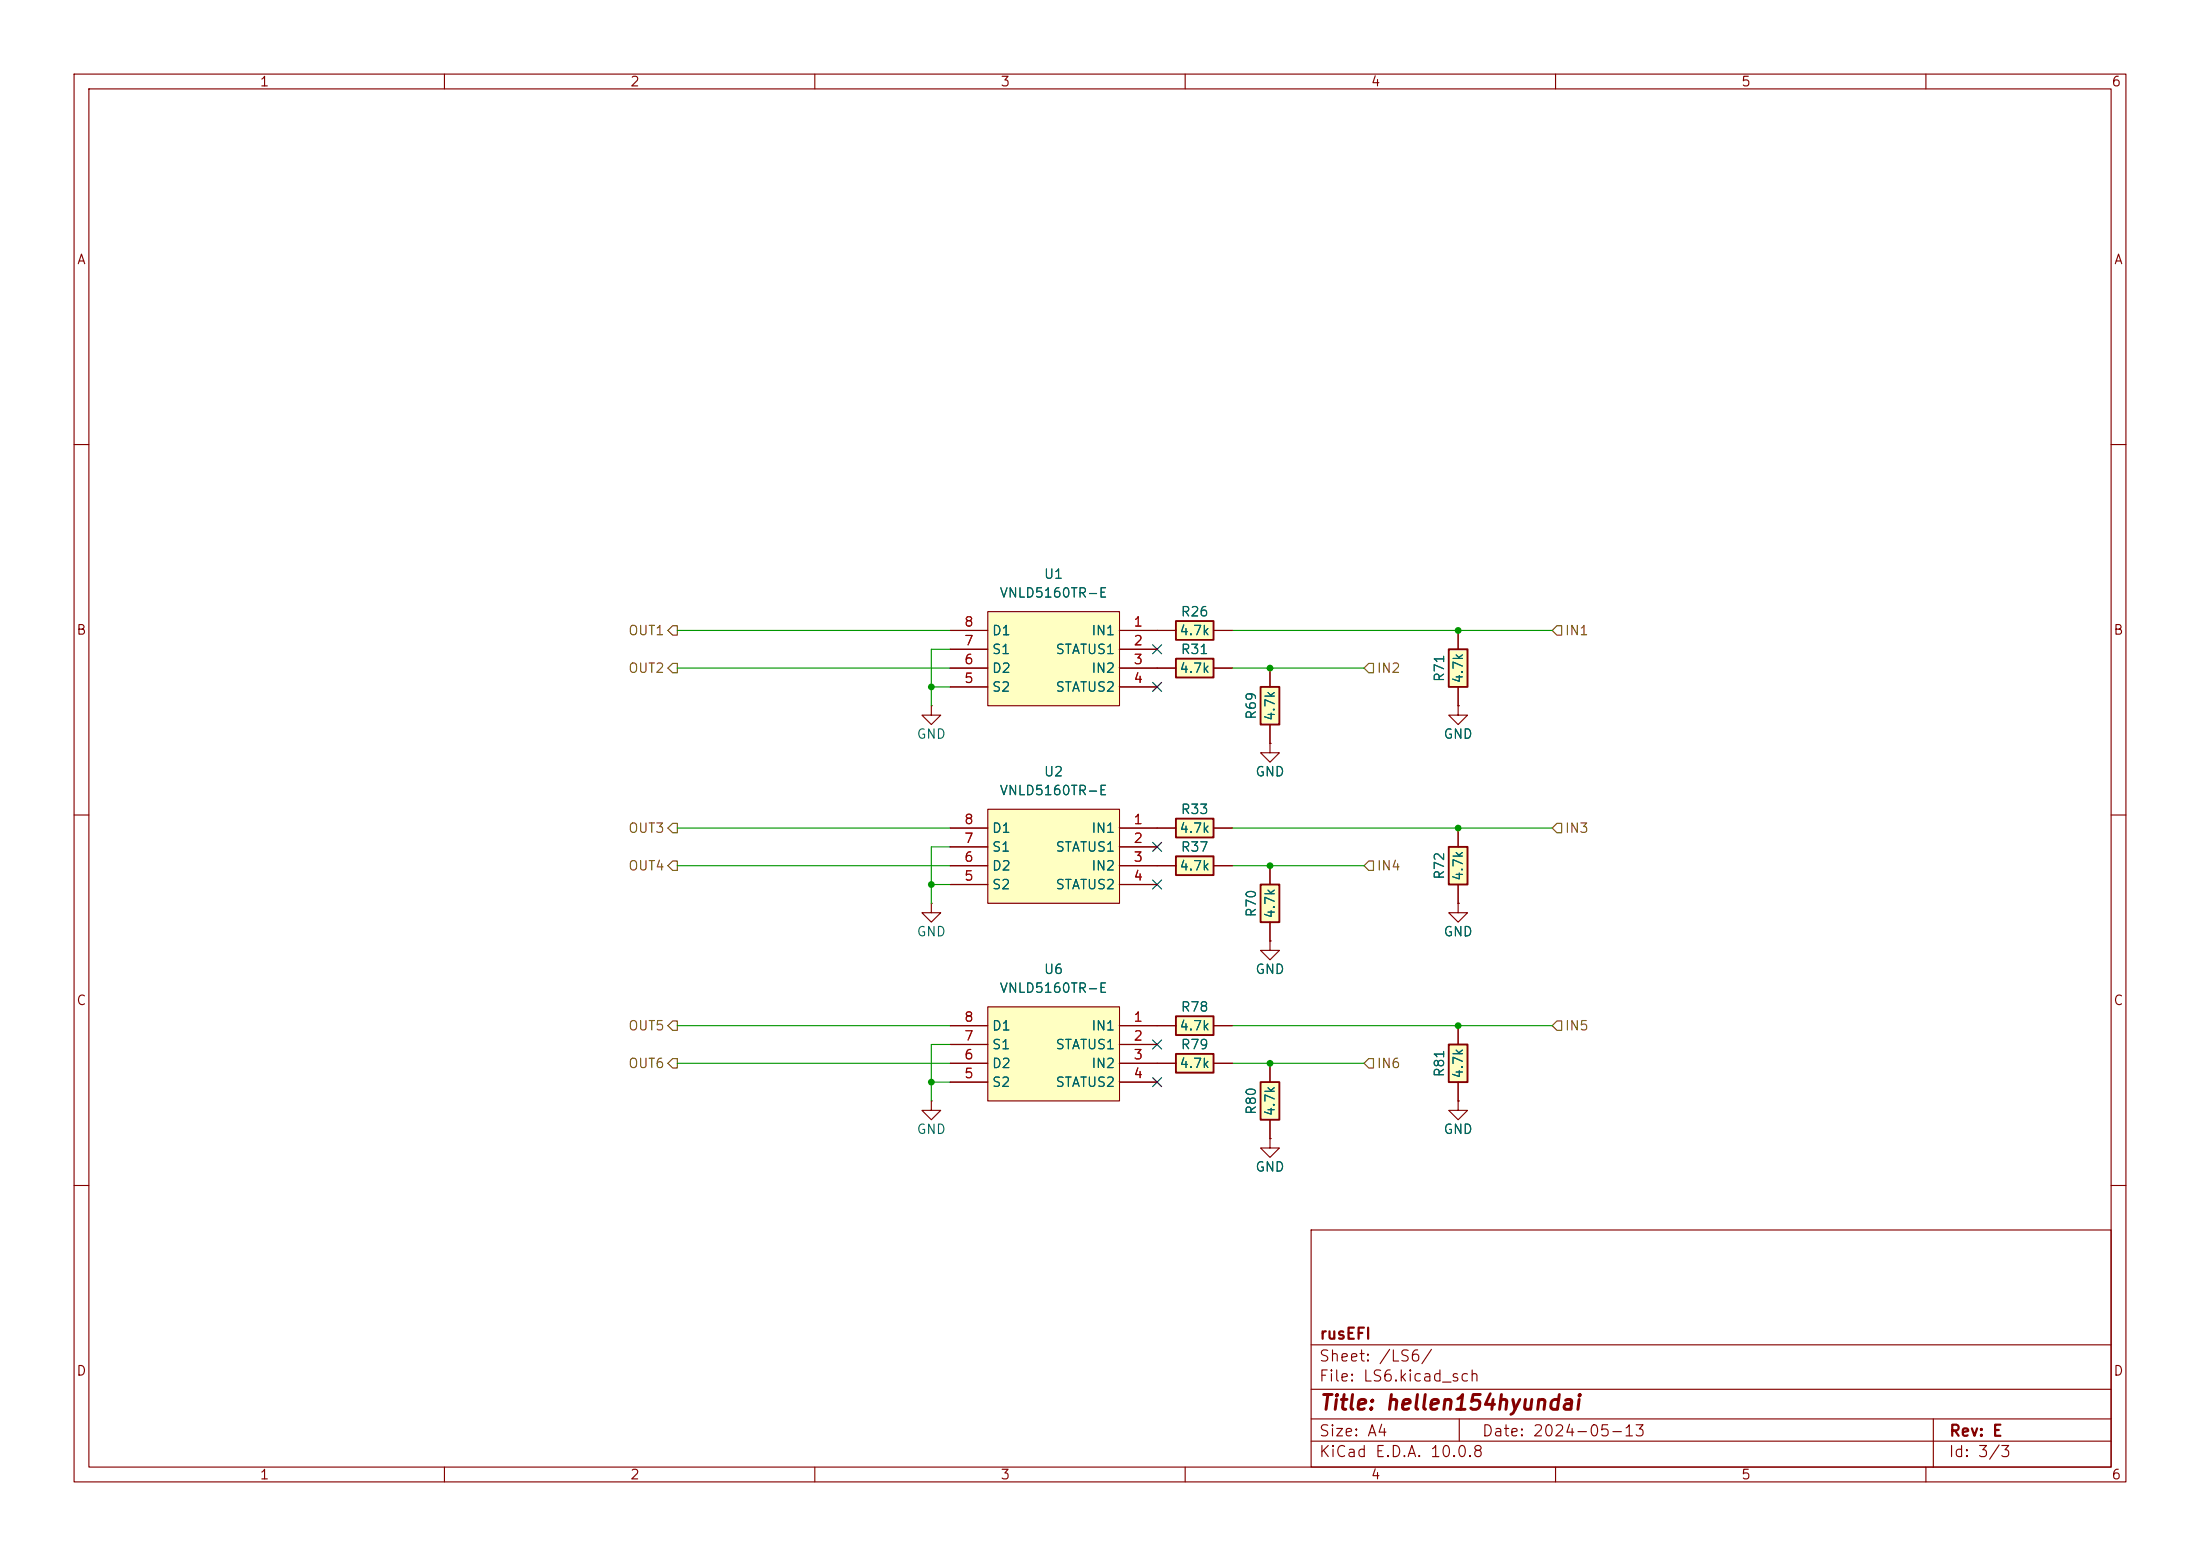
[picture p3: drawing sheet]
<svg xmlns="http://www.w3.org/2000/svg" width="297mm" height="210mm" viewBox="0 0 297 210" stroke-linecap="round" stroke-linejoin="round" font-family="sans-serif">
<g fill="none" stroke="#840000" stroke-width=".15">
<path d="M10 10h277v190h-277zM12 12h273v186h-273zM60 10v2M110 10v2M160 10v2M210 10v2M260 10v2M10 60h2M285 60h2M10 110h2M171.4 100.3v1.3h-1.2l1.2 1.3 1.3-1.3h-1.3M171.4 100.3h.1"/>
<path d="M285 110h2M171.4 153.7v1.2h-1.2l1.2 1.3 1.3-1.3h-1.3M171.4 153.7h.1M10 160h2M177 166h108v32h-108zM285 160h2M60 198v2M110 198v2M160 198v2M177 194.5h108M177 191.5h108M177 187.5h108"/>
<path d="M177 181.5h108M197 191.5v3M210 198v2M260 198v2M261 191.5v6.5"/>
</g>
<path d="M170.2 146.1h2.5v5h-2.5z" fill="#ffffc2"/>
<path d="M170.2 146.1h2.5v5h-2.5z" fill="none" stroke="#840000" stroke-width=".25"/>
<path d="M171.4 143.5v2.6M171.4 151.1v2.6" fill="none" stroke="#840000" stroke-width=".15"/>
<path d="M158.7 142.2h5.1v2.6h-5.1z" fill="#ffffc2"/>
<path d="M158.7 142.2h5.1v2.6h-5.1z" fill="none" stroke="#840000" stroke-width=".25"/>
<path d="M156.2 143.5h2.5M163.8 143.5h2.6M196.8 148.6v1.3h-1.2l1.2 1.2 1.3-1.2h-1.3M196.8 148.6h.1" fill="none" stroke="#840000" stroke-width=".15"/>
<path d="M195.6 141h2.5v5.1h-2.5z" fill="#ffffc2"/>
<path d="M195.6 141h2.5v5.1h-2.5z" fill="none" stroke="#840000" stroke-width=".25"/>
<path d="M196.8 138.4v2.6M196.8 146.1v2.5" fill="none" stroke="#840000" stroke-width=".15"/>
<path d="M158.7 83.8h5.1v2.6h-5.1z" fill="#ffffc2"/>
<path d="M158.7 83.8h5.1v2.6h-5.1z" fill="none" stroke="#840000" stroke-width=".25"/>
<path d="M156.2 85.1h2.5M163.8 85.1h2.6" fill="none" stroke="#840000" stroke-width=".15"/>
<path d="M158.7 88.9h5.1v2.5h-5.1z" fill="#ffffc2"/>
<path d="M158.7 88.9h5.1v2.5h-5.1z" fill="none" stroke="#840000" stroke-width=".25"/>
<path d="M156.2 90.2h2.5M163.8 90.2h2.6" fill="none" stroke="#840000" stroke-width=".15"/>
<path d="M195.6 87.6h2.5v5.1h-2.5z" fill="#ffffc2"/>
<path d="M195.6 87.6h2.5v5.1h-2.5z" fill="none" stroke="#840000" stroke-width=".25"/>
<path d="M196.8 85.1v2.5M196.8 92.7v2.6" fill="none" stroke="#840000" stroke-width=".15"/>
<path d="M170.2 92.7h2.5v5.1h-2.5z" fill="#ffffc2"/>
<path d="M170.2 92.7h2.5v5.1h-2.5z" fill="none" stroke="#840000" stroke-width=".25"/>
<path d="M125.7 95.3v1.2h-1.2l1.2 1.3 1.3-1.3h-1.3M125.7 95.3h.1M171.4 90.2v2.5M171.4 97.8v2.5M196.8 95.3v1.2h-1.2l1.2 1.3 1.3-1.3h-1.3M196.8 95.3h.1" fill="none" stroke="#840000" stroke-width=".15"/>
<path d="M133.3 135.9h17.8v12.7h-17.8z" fill="#ffffc2"/>
<path d="M128.3 138.4h5M133.3 135.9h17.8v12.7h-17.8zM151.1 138.4h5.1M125.7 148.6v1.3h-1.2l1.2 1.2 1.3-1.2h-1.3M125.7 148.6h.1M128.3 141h5M128.3 143.5h5M128.3 146.1h5M151.1 141h5.1M151.1 143.5h5.1M151.1 146.1h5.1" fill="none" stroke="#840000" stroke-width=".15"/>
<path d="M133.3 82.6h17.8v12.7h-17.8z" fill="#ffffc2"/>
<path d="M128.3 85.1h5M128.3 87.6h5M128.3 90.2h5M128.3 92.7h5M133.3 82.6h17.8v12.7h-17.8zM151.1 85.1h5.1M151.1 87.6h5.1M151.1 90.2h5.1M151.1 92.7h5.1" fill="none" stroke="#840000" stroke-width=".15"/>
<path d="M133.3 109.2h17.8v12.7h-17.8z" fill="#ffffc2"/>
<g fill="none" stroke="#840000" stroke-width=".15">
<path d="M128.3 111.8h5M128.3 114.3h5M128.3 116.8h5M128.3 119.4h5M133.3 109.2h17.8v12.7h-17.8zM151.1 111.8h5.1M151.1 114.3h5.1M151.1 116.8h5.1M151.1 119.4h5.1M125.7 121.9v1.3h-1.2l1.2 1.3 1.3-1.3h-1.3M125.7 121.9h.1M196.8 121.9v1.3h-1.2l1.2 1.3 1.3-1.3h-1.3"/>
<path d="M196.8 121.9h.1"/>
</g>
<path d="M158.7 110.5h5.1v2.5h-5.1z" fill="#ffffc2"/>
<path d="M158.7 110.5h5.1v2.5h-5.1z" fill="none" stroke="#840000" stroke-width=".25"/>
<path d="M156.2 111.8h2.5M163.8 111.8h2.6" fill="none" stroke="#840000" stroke-width=".15"/>
<path d="M158.7 115.6h5.1v2.5h-5.1z" fill="#ffffc2"/>
<path d="M158.7 115.6h5.1v2.5h-5.1z" fill="none" stroke="#840000" stroke-width=".25"/>
<path d="M156.2 116.8h2.5M163.8 116.8h2.6" fill="none" stroke="#840000" stroke-width=".15"/>
<path d="M158.7 137.2h5.1v2.5h-5.1z" fill="#ffffc2"/>
<path d="M158.7 137.2h5.1v2.5h-5.1z" fill="none" stroke="#840000" stroke-width=".25"/>
<path d="M156.2 138.4h2.5M163.8 138.4h2.6M171.4 127v1.3h-1.2l1.2 1.2 1.3-1.2h-1.3M171.4 127h.1" fill="none" stroke="#840000" stroke-width=".15"/>
<path d="M195.6 114.3h2.5v5.1h-2.5z" fill="#ffffc2"/>
<path d="M195.6 114.3h2.5v5.1h-2.5z" fill="none" stroke="#840000" stroke-width=".25"/>
<path d="M196.8 111.8v2.5M196.8 119.4v2.5" fill="none" stroke="#840000" stroke-width=".15"/>
<path d="M170.2 119.4h2.5v5.1h-2.5z" fill="#ffffc2"/>
<path d="M170.2 119.4h2.5v5.1h-2.5z" fill="none" stroke="#840000" stroke-width=".25"/>
<g fill="none" stroke="#840000" stroke-width=".15">
<path d="M128.3 85.1h5M128.3 90.2h5M128.3 87.6h5M128.3 92.7h5M151.1 85.1h7.6M151.1 90.2h7.6M151.1 87.6h5.1M151.1 92.7h5.1M163.8 85.1h2.6M163.8 90.2h2.6M171.4 90.2v2.5M171.4 97.8v2.5"/>
<path d="M196.8 95.3h.1M196.8 85.1v2.5M196.8 92.7v2.6M128.3 116.8h5M128.3 111.8h5M128.3 114.3h5M128.3 119.4h5M151.1 116.8h7.6M151.1 111.8h7.6M151.1 114.3h5.1M151.1 119.4h5.1M163.8 116.8h2.6"/>
<path d="M163.8 111.8h2.6M171.4 100.3h.1M171.4 116.8v2.6M196.8 111.8v2.5M196.8 119.4v2.5M128.3 138.4h5M151.1 138.4h7.6M163.8 138.4h2.6M171.4 127h.1M171.4 124.5v2.5M196.8 121.9h.1M196.8 138.4v2.6"/>
<path d="M128.3 143.5h5M128.3 141h5M128.3 146.1h5M151.1 143.5h7.6M151.1 141h5.1M151.1 146.1h5.1M163.8 143.5h2.6M171.4 153.7h.1M171.4 143.5v2.6M171.4 151.1v2.6M196.8 148.6h.1M196.8 146.1v2.5"/>
</g>
<path d="M90.8 84.5h.6v1.2h-.6l-.6-.6zM90.8 89.5h.6v1.3h-.6l-.6-.6zM184.8 89.5h.6v1.3h-.6l-.7-.6zM210.2 84.5h.6v1.2h-.6l-.7-.6zM90.2 116.8l.6-.6h.6v1.3h-.6zM90.8 111.1h.6v1.3h-.6l-.6-.6zM184.8 116.2h.6v1.3h-.6l-.7-.7zM210.2 111.1h.6v1.3h-.6l-.7-.6zM90.8 137.8h.6v1.3h-.6l-.6-.7zM210.2 137.8h.6v1.3h-.6l-.7-.7zM90.8 142.9h.6v1.2h-.6l-.6-.6zM184.8 142.9h.6v1.2h-.6l-.7-.6z" fill="none" stroke="#725600" stroke-width=".15"/>
<g fill="none" stroke="#009600" stroke-width=".15">
<path d="M91.4 90.2h36.9M91.4 85.1h36.9M125.7 92.7h2.6M128.3 87.6h-2.6v7.7M166.4 90.2h17.7M166.4 85.1h43.1M91.4 111.8h36.9M91.4 116.8h36.9M125.7 119.4h2.6M128.3 114.3h-2.6v7.6M166.4 111.8h43.1M166.4 116.8h17.7"/>
<path d="M91.4 138.4h36.9M166.4 138.4h43.1M91.4 143.5h36.9M125.7 146.1h2.6M128.3 141h-2.6v7.6M166.4 143.5h17.7"/>
</g>
<path d="M155.6 92.1l1.2 1.2M155.6 87l1.2 1.2M156.8 92.1l-1.2 1.2M156.8 87l-1.2 1.2M155.6 113.7l1.2 1.2M155.6 118.8l1.2 1.2M156.8 113.7l-1.2 1.2M156.8 118.8l-1.2 1.2M155.6 140.4l1.2 1.2M155.6 145.4l1.2 1.3M156.8 140.4l-1.2 1.2M156.8 145.4l-1.2 1.3" fill="none" stroke="#000084" stroke-width=".15"/>
<g fill="#009600">
<circle cx="171.4" cy="116.8" r=".46"/>
<circle cx="171.4" cy="143.5" r=".46"/>
<circle cx="196.8" cy="138.4" r=".46"/>
<circle cx="171.4" cy="90.2" r=".46"/>
<circle cx="196.8" cy="85.1" r=".46"/>
<circle cx="196.8" cy="111.8" r=".46"/>
<circle cx="125.7" cy="119.4" r=".46"/>
<circle cx="125.7" cy="146.1" r=".46"/>
<circle cx="125.7" cy="92.7" r=".46"/>
</g>
<text font-size="2" fill="#840000" x="178" y="190.8">Title: hellen154hyundai</text>
<g font-size="1.5" fill="#840000">
<text x="178" y="184.1">Sheet: /LS6/</text>
<text x="178" y="181.1">rusEFI</text>
<text x="178" y="186.8">File: LS6.kicad_sch</text>
<text x="178" y="197">KiCad E.D.A. 10.0.8</text>
<text x="178" y="194.2">Size: A4</text>
<text x="200" y="194.2">Date: 2024-05-13</text>
<text x="263" y="197">Id: 3/3</text>
<text x="263" y="194.2">Rev: E</text>
</g>
<g font-size="1.3" fill="#840000">
<text x="35" y="12">1</text>
<text x="85" y="12">2</text>
<text x="135" y="12">3</text>
<text x="185" y="12">4</text>
<text x="235" y="12">5</text>
<text x="285" y="12">6</text>
<text x="10.3" y="36">A</text>
<text x="285.3" y="36">A</text>
<text x="10.2" y="86">B</text>
<text x="285.2" y="86">B</text>
<text x="10.2" y="136">C</text>
<text x="285.2" y="136">C</text>
<text x="10.2" y="186">D</text>
<text x="285.2" y="186">D</text>
<text x="35" y="200">1</text>
<text x="85" y="200">2</text>
<text x="135" y="200">3</text>
<text x="185" y="200">4</text>
<text x="235" y="200">5</text>
<text x="285" y="200">6</text>
</g>
<g font-size="1.3" fill="#006464">
<text x="134.9" y="81">VNLD5160TR-E</text>
<text x="140.8" y="78.4">U1</text>
<text x="159.3" y="83.5">R26</text>
<text x="133.8" y="88.6">S1</text>
<text x="133.8" y="86.1">D1</text>
<text x="142.4" y="88.6">STATUS1</text>
<text x="147.3" y="86.1">IN1</text>
<text x="159.1" y="86.1">4.7k</text>
<text x="159.3" y="88.6">R31</text>
<text x="133.8" y="93.7">S2</text>
<text x="133.8" y="91.1">D2</text>
<text x="142.4" y="93.7">STATUS2</text>
<text x="147.3" y="91.1">IN2</text>
<text x="159.1" y="91.1">4.7k</text>
<text x="195.3" y="92.1" transform="rotate(-90 195.3 92.1)">R71</text>
<text x="197.8" y="92.3" transform="rotate(-90 197.8 92.3)">4.7k</text>
<text x="123.7" y="100">GND</text>
<text x="169.9" y="97.2" transform="rotate(-90 169.9 97.2)">R69</text>
<text x="172.4" y="97.4" transform="rotate(-90 172.4 97.4)">4.7k</text>
<text x="194.8" y="100">GND</text>
<text x="134.9" y="107.6">VNLD5160TR-E</text>
<text x="140.8" y="105.1">U2</text>
<text x="169.4" y="105.1">GND</text>
<text x="133.8" y="112.7">D1</text>
<text x="147.3" y="112.7">IN1</text>
<text x="159.1" y="112.7">4.7k</text>
<text x="159.3" y="110.2">R33</text>
<text x="133.8" y="117.8">D2</text>
<text x="133.8" y="115.3">S1</text>
<text x="142.4" y="115.3">STATUS1</text>
<text x="147.3" y="117.8">IN2</text>
<text x="159.1" y="117.8">4.7k</text>
<text x="159.3" y="115.3">R37</text>
<text x="195.3" y="118.8" transform="rotate(-90 195.3 118.8)">R72</text>
<text x="197.8" y="119" transform="rotate(-90 197.8 119)">4.7k</text>
<text x="133.8" y="120.3">S2</text>
<text x="142.4" y="120.3">STATUS2</text>
<text x="169.9" y="123.9" transform="rotate(-90 169.9 123.9)">R70</text>
<text x="172.4" y="124.1" transform="rotate(-90 172.4 124.1)">4.7k</text>
<text x="123.7" y="126.7">GND</text>
<text x="140.8" y="131.8">U6</text>
<text x="169.4" y="131.8">GND</text>
<text x="194.8" y="126.7">GND</text>
<text x="134.9" y="134.3">VNLD5160TR-E</text>
<text x="159.3" y="136.9">R78</text>
<text x="133.8" y="141.9">S1</text>
<text x="133.8" y="139.4">D1</text>
<text x="142.4" y="141.9">STATUS1</text>
<text x="147.3" y="139.4">IN1</text>
<text x="159.1" y="139.4">4.7k</text>
<text x="159.3" y="141.9">R79</text>
<text x="133.8" y="147">S2</text>
<text x="133.8" y="144.5">D2</text>
<text x="142.4" y="147">STATUS2</text>
<text x="147.3" y="144.5">IN2</text>
<text x="159.1" y="144.5">4.7k</text>
<text x="195.3" y="145.5" transform="rotate(-90 195.3 145.5)">R81</text>
<text x="197.8" y="145.7" transform="rotate(-90 197.8 145.7)">4.7k</text>
<text x="123.7" y="153.4">GND</text>
<text x="169.9" y="150.6" transform="rotate(-90 169.9 150.6)">R80</text>
<text x="172.4" y="150.7" transform="rotate(-90 172.4 150.7)">4.7k</text>
<text x="194.8" y="153.4">GND</text>
<text x="169.4" y="158.4">GND</text>
</g>
<g font-size="1.3" fill="#725600">
<text x="84.7" y="86.1">OUT1</text>
<text x="211.2" y="86.1">IN1</text>
<text x="84.7" y="91.1">OUT2</text>
<text x="185.8" y="91.1">IN2</text>
<text x="84.7" y="112.7">OUT3</text>
<text x="211.2" y="112.7">IN3</text>
<text x="84.7" y="117.8">OUT4</text>
<text x="185.8" y="117.8">IN4</text>
<text x="84.7" y="139.4">OUT5</text>
<text x="211.2" y="139.4">IN5</text>
<text x="84.7" y="144.5">OUT6</text>
<text x="185.8" y="144.5">IN6</text>
</g>
<g font-size="1.3" fill="#a90000">
<text x="130.1" y="90">6</text>
<text x="130.1" y="87.4">7</text>
<text x="130.1" y="84.9">8</text>
<text x="152.9" y="84.9">1</text>
<text x="152.9" y="87.4">2</text>
<text x="152.9" y="90">3</text>
<text x="130.1" y="92.5">5</text>
<text x="152.9" y="92.5">4</text>
<text x="130.1" y="111.5">8</text>
<text x="152.9" y="111.5">1</text>
<text x="130.1" y="119.2">5</text>
<text x="130.1" y="116.6">6</text>
<text x="130.1" y="114.1">7</text>
<text x="152.9" y="114.1">2</text>
<text x="152.9" y="116.6">3</text>
<text x="152.9" y="119.2">4</text>
<text x="130.1" y="143.3">6</text>
<text x="130.1" y="140.8">7</text>
<text x="130.1" y="138.2">8</text>
<text x="152.9" y="138.2">1</text>
<text x="152.9" y="140.8">2</text>
<text x="152.9" y="143.3">3</text>
<text x="130.1" y="145.8">5</text>
<text x="152.9" y="145.8">4</text>
</g>
</svg>
